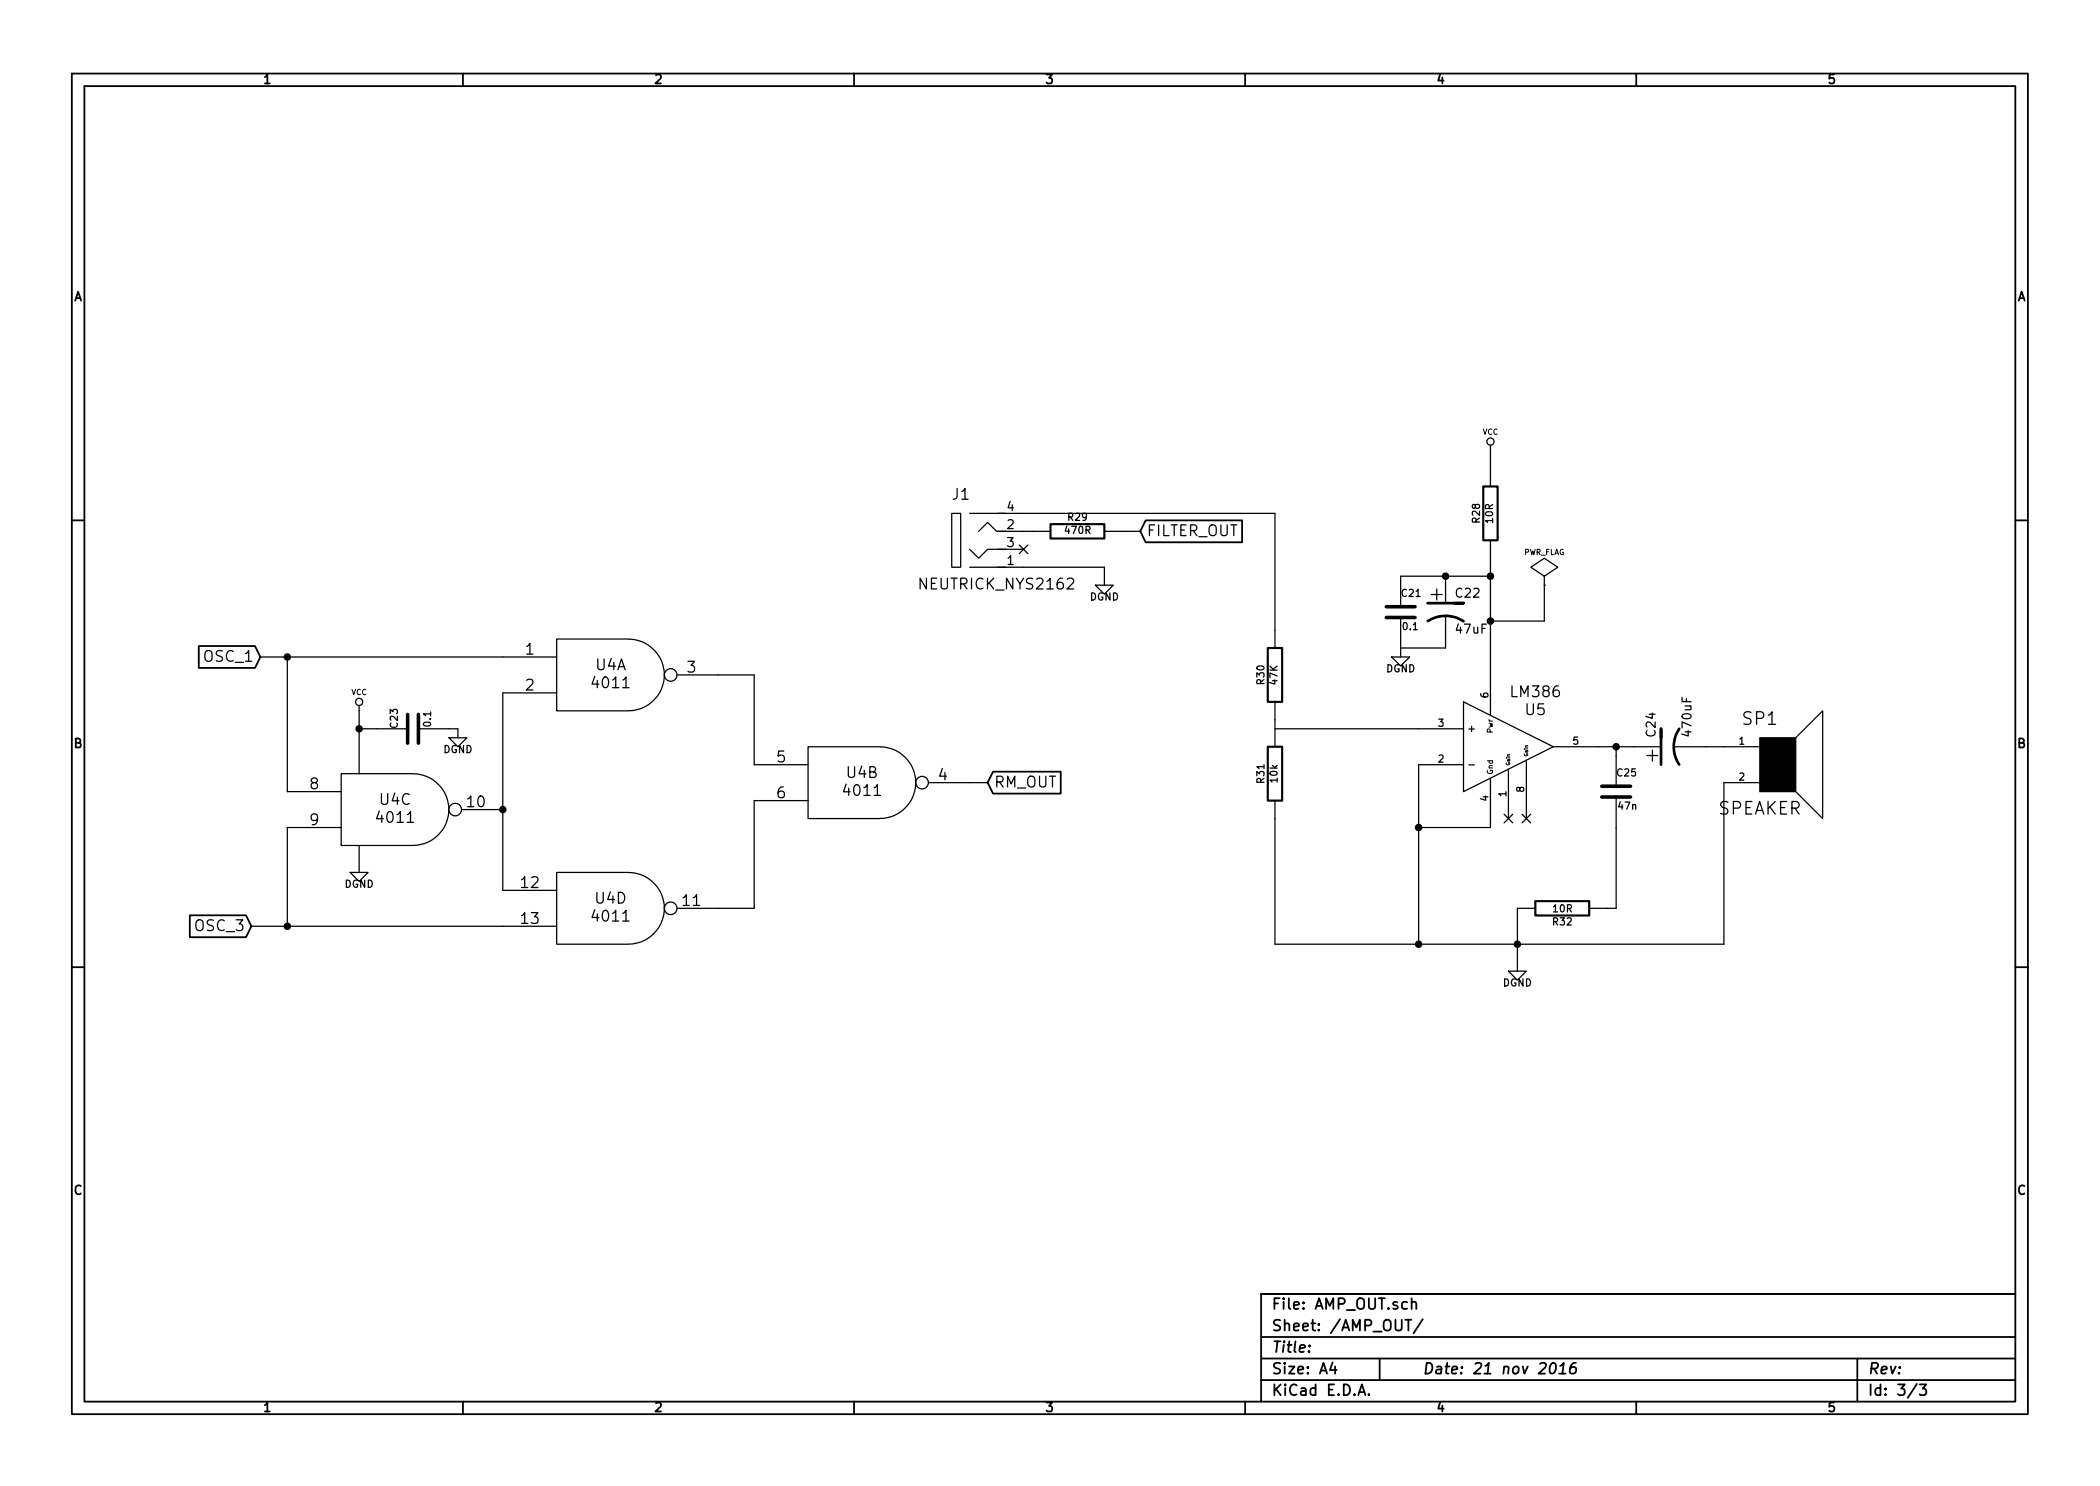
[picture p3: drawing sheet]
<svg xmlns="http://www.w3.org/2000/svg" width="297mm" height="210mm" viewBox="0 0 297 210" stroke-linecap="round" stroke-linejoin="round" font-family="sans-serif">
<g fill="none" stroke="#000" stroke-width=".25">
<path d="M10.2 10.4h276.6v189.7h-276.6zM11.9 12.2h273.2v186.1h-273.2zM65.5 10.4v1.8M120.8 10.4v1.8M176.1 10.4v1.8M231.4 10.4v1.8M10.2 73.6h1.7M162.1 73.6h13.6v3.1h-13.6l-.8-1.5zM285.1 73.6h1.7M28.1 91.4h8l.7 1.6-.7 1.5h-8zM140.5 109.2h9.5v3.1h-9.5l-.8-1.6zM10.2 136.8h1.7"/>
<path d="M26.8 129.5h8l.8 1.6-.8 1.5h-8zM285.1 136.8h1.7M65.5 198.3v1.8M120.8 198.3v1.8M176.1 198.3v1.8M178.4 189.2h106.7M178.4 195.3h106.7M178.4 192.2h106.7M185.2 190.4h.1l-.1 .1v-.1v.1M188.5 192.8l-.4 1h1M188.8 193.3v1.1M192.1 197.4l.5-1.5 .5 1.5"/>
<path d="M192.3 197h.7M193.6 197.3h.1l-.1 .1-.1-.1h.1v.1M195.1 192.2v3.1M198.8 186.7h.8M199.2 186.7v1.6M199.7 184.3a.38 .38 0 0 1 .6 .1v.8M199.7 183.7v1.5M201.2 186.7l-1.3 1.9M219.4 193a.35 .35 0 0 1 .4-.2 .35 .35 0 0 1 .3 .3 .87 .87 0 0 1-.6 1.3l-.2-.1a1.14 1.14 0 0 1 .1-1.3zM220.5 194.4h.9M220.7 193.3l.5-.5-.2 1.6M222.9 192.8a.72 .72 0 0 0-.8 .7v.7a.52 .52 0 0 0 .8-.1v-.5a.49 .49 0 0 0-.8 .1"/>
<path d="M231.4 198.3v1.8M262.7 192.2v6.1M271.1 195.8l-1.3 2M271.5 195.9h1l-.5 .6a.42 .42 0 0 1 .5 .3v.3l-.2 .2-.6 .1-.2-.1M285.1 183.1h-106.7v15.2"/>
</g>
<path d="M148.6 74.2h7.6v2h-7.6zM209.8 68.8h2v7.6h-2zM179.3 91.7h2.1v7.6h-2.1zM179.3 105.7h2.1v7.6h-2.1zM217.2 127.5h7.6v2h-7.6z" fill="none" stroke="#000" stroke-width=".3"/>
<g fill="none" stroke="#000" stroke-width=".18">
<path d="M134.6 72.6h1.3v7.7h-1.3zM137.2 77.7l1.2 1.3 1.3-1.3h2.5M137.2 72.6h43.1v19.1M138.4 75.2l1.3-1.3 1.3 1.3h1.2M141.1 75.2h7.5M141.1 77.7h3.7M144.2 77.1l1.2 1.2M145.4 77.1l-1.2 1.2M156.2 75.2h5.1M210.8 63v5.8M210.8 76.4v24.8M36.8 93h41.9"/>
<path d="M40.6 93v19h7.7M50.8 99.8v9.7M78.7 98h-7.6v28h7.6M88.9 90.4h-10.2v10.2h10.2M89 90.4a5.1 5.1 0 0 1 5 5.1 5.1 5.1 0 0 1-5 5.1M95.8 95.5h10.9v12.7h7.6M137.2 80.3h19v2.5M154.9 82.8h2.6l-1.3 1.3zM180.3 99.3v6.4M196.8 93h2.6l-1.3 1.2zM198.1 87.4v5.6M204.5 81.5v3.8"/>
<path d="M204.5 87.1v4.6h-6.4M207 99.3l12.7 6.4-12.7 6.3zM210.8 81.5h-12.7v4.3M218.4 82.8h.1M218.4 81.5l1.9-1.2-1.9-1.3-1.9 1.3 1.9 1.2v1.3M218.4 82.8v5.1h-7.6M48.3 117.1h-7.7v14M50.8 103.1h6.9M50.8 119.6v3.8M58.4 109.5h-10.1v10.1h10.1M58.5 109.5a5.1 5.1 0 0 1 5 5 5.1 5.1 0 0 1-5 5.1M59.2 103.1h5.6v1.3"/>
<path d="M63.5 104.4h2.5l-1.2 1.3zM65.3 114.5h5.8M114.3 113.3h-7.6v15.2h-10.9M124.5 105.7h-10.2v10.1h10.2M124.5 105.7a5.1 5.1 0 0 1 5 5 5.1 5.1 0 0 1-5 5.1M131.3 110.7h8.4M180.3 103.1h26.7M207 108.2h-6.3v25.4M207.8 108.2h.7M210.8 110.1v7h-10.1M212.8 115.2l1.2 1.2M213.4 108.8v7"/>
<path d="M214 115.2l-1.2 1.2M215.3 115.2l1.2 1.2M215.9 107.6v8.2M216.5 115.2l-1.2 1.2M219.7 105.7h15.2M228.6 112.8v15.7h-3.8M228.6 105.7v5.5M236.7 105.7h12.2M248.9 110.7h-5.1v22.9h-63.5v-20.3M254 104.4l3.8-3.8v15.2l-3.8-3.8M35.6 131.1h43.1M49.5 123.4h2.6l-1.3 1.3z"/>
<path d="M88.9 123.4h-10.2v10.2h10.2M89 123.5a5.1 5.1 0 0 1 5 5 5.1 5.1 0 0 1-5 5.1M213.4 137.4h2.5l-1.3 1.3zM217.2 128.5h-2.6v8.9"/>
<circle cx="210.8" cy="62.5" r=".51"/>
<circle cx="50.8" cy="99.3" r=".51"/>
<circle cx="94.9" cy="95.5" r=".89"/>
<circle cx="64.4" cy="114.5" r=".89"/>
<circle cx="130.4" cy="110.7" r=".89"/>
<circle cx="94.9" cy="128.5" r=".89"/>
</g>
<path d="M201.9 85.3h5.1h-1.3M202 87.9a4.6 4.6 0 0 1 5 0M234.9 104.4v-1.3v5.1M237.5 103.1a4.6 4.6 0 0 0 0 5.1" fill="none" stroke="#000" stroke-width=".38"/>
<g fill="#000" stroke="#000" stroke-width=".25">
<circle cx="40.6" cy="93" r=".41"/>
<circle cx="204.5" cy="81.5" r=".41"/>
<circle cx="210.8" cy="87.9" r=".41"/>
<circle cx="210.8" cy="81.5" r=".41"/>
<circle cx="50.8" cy="103.1" r=".41"/>
<circle cx="71.1" cy="114.5" r=".41"/>
<circle cx="200.7" cy="117.1" r=".41"/>
<circle cx="228.6" cy="105.7" r=".41"/>
<circle cx="40.6" cy="131.1" r=".41"/>
<circle cx="200.7" cy="133.6" r=".41"/>
<circle cx="214.6" cy="133.6" r=".41"/>
</g>
<path d="M196.1 87.4h4.1M196.1 85.8h4.1M57.7 101.1v4.1M59.2 101.1v4.1M226.6 112.8h4M226.6 111.2h4" fill="none" stroke="#000" stroke-width=".51"/>
<path d="M248.9 104.4h5.1v7.6h-5.1z" fill="#000" stroke="#000" stroke-width=".18"/>
<g font-size="2.8">
<text x="202.4" y="85.1">+</text>
<text x="234.7" y="107.7" transform="rotate(-90 234.7 107.7)">+</text>
</g>
<g font-size="2.5">
<text x="246.6" y="102.7">SP1</text>
<text x="243" y="115.4">SPEAKER</text>
</g>
<g font-size="2.1">
<text x="134.7" y="70.8">J1</text>
<text x="162.2" y="75.9">FILTER_OUT</text>
<text x="130.4" y="83.5">NEUTRICK_NYS2162</text>
<text x="28.9" y="93.7">OSC_1</text>
<text x="74.3" y="92.7">1</text>
<text x="84.3" y="94.9">U4A</text>
<text x="97.2" y="95.2">3</text>
<text x="74.3" y="97.8">2</text>
<text x="84" y="97.5">4011</text>
<text x="213.9" y="98.7">LM386</text>
<text x="215.8" y="101.3">U5</text>
<text x="109.9" y="107.9">5</text>
<text x="43.9" y="111.8">8</text>
<text x="53.8" y="114">U4C</text>
<text x="109.9" y="113">6</text>
<text x="119.6" y="112.7">4011</text>
<text x="119.8" y="110.2">U4B</text>
<text x="132.8" y="110.5">4</text>
<text x="140.6" y="111.5">RM_OUT</text>
<text x="43.9" y="116.8">9</text>
<text x="53.5" y="116.5">4011</text>
<text x="66.1" y="114.3">10</text>
<text x="73.8" y="125.7">12</text>
<text x="27.7" y="131.8">OSC_3</text>
<text x="73.8" y="130.8">13</text>
<text x="84" y="130.5">4011</text>
<text x="84.3" y="127.9">U4D</text>
<text x="96.6" y="128.3">11</text>
<text x="179.9" y="185.4">File: AMP_OUT.sch</text>
<text x="179.9" y="191.5">Title:</text>
<text x="179.9" y="188.4">Sheet: /AMP_OUT/</text>
<text x="179.9" y="197.6">KiCad E.D.A.</text>
<text x="179.9" y="194.5">Size: A4</text>
<text x="201.2" y="194.5">Date: 21 nov 2016</text>
<text x="264.2" y="194.5">Rev:</text>
<text x="264.2" y="197.6">Id: 3/3</text>
</g>
<g font-size="1.8">
<text x="37.3" y="11.9">1</text>
<text x="92.7" y="11.9">2</text>
<text x="148" y="11.9">3</text>
<text x="203.3" y="11.9">4</text>
<text x="258.6" y="11.9">5</text>
<text x="10.4" y="42.7">A</text>
<text x="285.3" y="42.7">A</text>
<text x="142.5" y="74.9">2</text>
<text x="142.5" y="77.5">3</text>
<text x="142.5" y="72.4">4</text>
<text x="142.5" y="80">1</text>
<text x="206" y="84.6">C22</text>
<text x="206" y="89.7">47uF</text>
<text x="10.4" y="105.9">B</text>
<text x="234.2" y="104.2" transform="rotate(-90 234.2 104.2)">C24</text>
<text x="239.3" y="104" transform="rotate(-90 239.3 104)">470uF</text>
<text x="285.3" y="105.9">B</text>
<text x="10.4" y="169.1">C</text>
<text x="285.3" y="169.1">C</text>
<text x="37.3" y="199.8">1</text>
<text x="92.7" y="199.8">2</text>
<text x="148" y="199.8">3</text>
<text x="203.3" y="199.8">4</text>
<text x="258.6" y="199.8">5</text>
</g>
<g font-size="1.4">
<text x="150.7" y="75.6">470R</text>
<text x="151.1" y="73.7">R29</text>
<text x="209.4" y="73.9" transform="rotate(-90 209.4 73.9)">R28</text>
<text x="211.2" y="74" transform="rotate(-90 211.2 74)">10R</text>
<text x="154.1" y="85">DGND</text>
<text x="198.3" y="84.5">C21</text>
<text x="198.5" y="89.2">0.1</text>
<text x="196" y="95.2">DGND</text>
<text x="178.9" y="96.8" transform="rotate(-90 178.9 96.8)">R30</text>
<text x="180.7" y="96.8" transform="rotate(-90 180.7 96.8)">47K</text>
<text x="210.6" y="98.7" transform="rotate(-90 210.6 98.7)">6</text>
<text x="56.3" y="102.9" transform="rotate(-90 56.3 102.9)">C23</text>
<text x="61" y="102.7" transform="rotate(-90 61 102.7)">0.1</text>
<text x="62.7" y="106.6">DGND</text>
<text x="203.5" y="107.9">2</text>
<text x="203.5" y="102.9">3</text>
<text x="207.5" y="103.6">+</text>
<text x="222.5" y="105.4">5</text>
<text x="246" y="105.4">1</text>
<text x="178.9" y="110.8" transform="rotate(-90 178.9 110.8)">R31</text>
<text x="180.7" y="110.7" transform="rotate(-90 180.7 110.7)">10k</text>
<text x="210.6" y="113.3" transform="rotate(-90 210.6 113.3)">4</text>
<text x="213.1" y="112.7" transform="rotate(-90 213.1 112.7)">1</text>
<text x="215.6" y="112.1" transform="rotate(-90 215.6 112.1)">8</text>
<text x="228.8" y="109.9">C25</text>
<text x="246" y="110.5">2</text>
<text x="229" y="114.6">47n</text>
<text x="48.7" y="125.6">DGND</text>
<text x="219.7" y="131">R32</text>
<text x="219.7" y="129.1">10R</text>
<text x="212.5" y="139.6">DGND</text>
</g>
<g font-size="1.1">
<text x="209.7" y="61.5">VCC</text>
<text x="215.5" y="78.6">PWR_FLAG</text>
<text x="49.7" y="98.4">VCC</text>
<text x="211.2" y="103.7" transform="rotate(-90 211.2 103.7)">Pwr</text>
<text x="211.2" y="109.6" transform="rotate(-90 211.2 109.6)">Gnd</text>
</g>
<g font-size=".7">
<text x="216.2" y="107.1" transform="rotate(-90 216.2 107.1)">Gain</text>
<text x="213.6" y="108.3" transform="rotate(-90 213.6 108.3)">Gain</text>
</g>
</svg>
